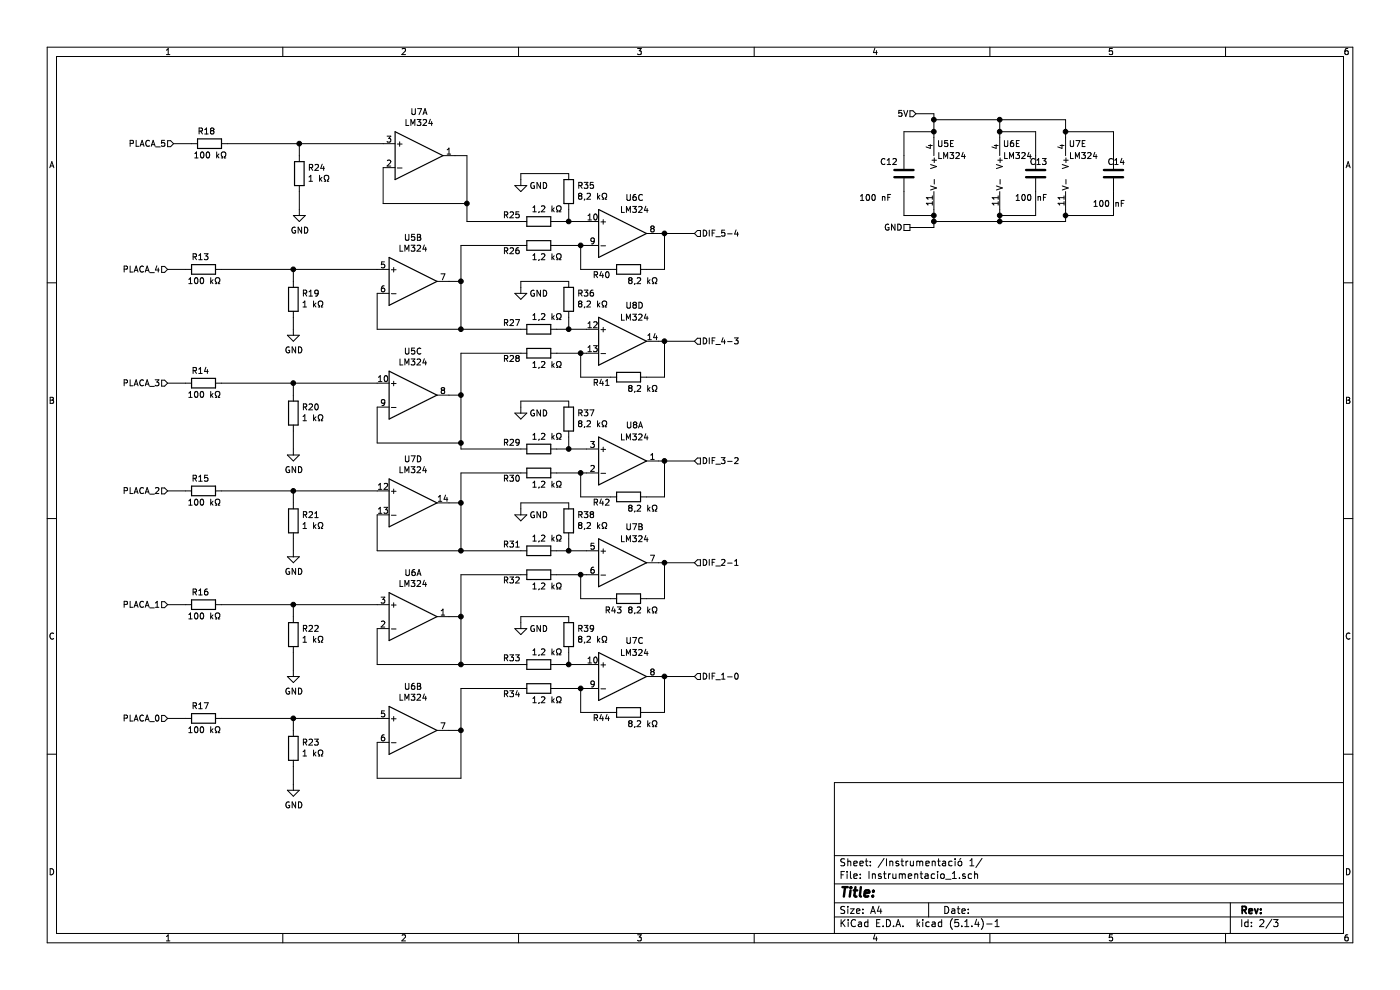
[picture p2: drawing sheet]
EESchema Schematic File Version 4
LIBS:1-cache
EELAYER 30 0
EELAYER END
$Descr A4 11693 8268
encoding utf-8
Sheet 3 3
Title ""
Date ""
Rev ""
Comp ""
Comment1 ""
Comment2 ""
Comment3 ""
Comment4 ""
$EndDescr
$Comp
L Amplifier_Operational:LM324 U?
U 1 1
P 3500 1300
AR Path="/5DD2B4CD" Ref="U?"  Part="1" 
AR Path="/5DCC013E/5DD2B4CD" Ref="U?"  Part="2" 
AR Path="/5DCCFECA/5DD2B4CD" Ref="U7"  Part="1" 
AR Path="/5DD2F6AD/5DD2B4CD" Ref="U10"  Part="1" 
F 0 "U10" H 3500 1667 50  0000 C CNN
F 1 "LM324" H 3500 1576 50  0000 C CNN
F 2 "Package_SO:SOIC-14_3.9x8.7mm_P1.27mm" H 3450 1400 50  0001 C CNN
F 3 "http://www.ti.com/lit/ds/symlink/lm2902-n.pdf" H 3550 1500 50  0001 C CNN
	1    3500 1300
	1    0    0    -1  
$EndComp
$Comp
L Device:R R?
U 1 1
P 2500 1450
AR Path="/5DD2B4CE" Ref="R?"  Part="1" 
AR Path="/5DCC013E/5DD2B4CE" Ref="R?"  Part="1" 
AR Path="/5DCCFECA/5DD2B4CE" Ref="R24"  Part="1" 
AR Path="/5DD2F6AD/5DD2B4CE" Ref="R56"  Part="1" 
F 0 "R56" H 2430 1404 50  0000 R CNN
F 1 "1 kΩ" H 2430 1495 50  0000 R CNN
F 2 "Resistor_SMD:R_1206_3216Metric" V 2430 1450 50  0001 C CNN
F 3 "~" H 2500 1450 50  0001 C CNN
	1    2500 1450
	-1   0    0    1   
$EndComp
Wire Wire Line
	1900 1200 2500 1200
Wire Wire Line
	2500 1300 2500 1200
Connection ~ 2500 1200
Wire Wire Line
	2500 1200 3200 1200
$Comp
L power:GND #PWR?
U 1 1
P 2500 1750
AR Path="/5DD2B4D0" Ref="#PWR?"  Part="1" 
AR Path="/5DCC013E/5DD2B4D0" Ref="#PWR?"  Part="1" 
AR Path="/5DCCFECA/5DD2B4D0" Ref="#PWR040"  Part="1" 
AR Path="/5DD2F6AD/5DD2B4D0" Ref="#PWR051"  Part="1" 
F 0 "#PWR051" H 2500 1500 50  0001 C CNN
F 1 "GND" H 2505 1577 50  0000 C CNN
F 2 "" H 2500 1750 50  0001 C CNN
F 3 "" H 2500 1750 50  0001 C CNN
	1    2500 1750
	1    0    0    -1  
$EndComp
Wire Wire Line
	2500 1600 2500 1750
Wire Wire Line
	3200 1400 3200 1700
Wire Wire Line
	3200 1700 3900 1700
Wire Wire Line
	3900 1700 3900 1300
Wire Wire Line
	3900 1300 3800 1300
$Comp
L Amplifier_Operational:LM324 U?
U 3 1
P 3450 3300
AR Path="/5DD2B4D5" Ref="U?"  Part="1" 
AR Path="/5DCC013E/5DD2B4D5" Ref="U?"  Part="4" 
AR Path="/5DCCFECA/5DD2B4D5" Ref="U5"  Part="3" 
AR Path="/5DD2F6AD/5DD2B4D5" Ref="U8"  Part="3" 
F 0 "U8" H 3450 3667 50  0000 C CNN
F 1 "LM324" H 3450 3576 50  0000 C CNN
F 2 "Package_SO:SOIC-14_3.9x8.7mm_P1.27mm" H 3400 3400 50  0001 C CNN
F 3 "http://www.ti.com/lit/ds/symlink/lm2902-n.pdf" H 3500 3500 50  0001 C CNN
	3    3450 3300
	1    0    0    -1  
$EndComp
$Comp
L Device:R R?
U 1 1
P 2450 3450
AR Path="/5DD2B4D6" Ref="R?"  Part="1" 
AR Path="/5DCC013E/5DD2B4D6" Ref="R?"  Part="1" 
AR Path="/5DCCFECA/5DD2B4D6" Ref="R20"  Part="1" 
AR Path="/5DD2F6AD/5DD2B4D6" Ref="R52"  Part="1" 
F 0 "R52" H 2380 3404 50  0000 R CNN
F 1 "1 kΩ" H 2380 3495 50  0000 R CNN
F 2 "Resistor_SMD:R_1206_3216Metric" V 2380 3450 50  0001 C CNN
F 3 "~" H 2450 3450 50  0001 C CNN
	1    2450 3450
	-1   0    0    1   
$EndComp
$Comp
L Device:R R?
U 1 1
P 1700 3200
AR Path="/5DCE17E1" Ref="R?"  Part="1" 
AR Path="/5DCC013E/5DCE17E1" Ref="R?"  Part="1" 
AR Path="/5DCCFECA/5DCE17E1" Ref="R14"  Part="1" 
AR Path="/5DD2F6AD/5DCE17E1" Ref="R46"  Part="1" 
F 0 "R46" V 1800 3250 50  0000 R CNN
F 1 "100 kΩ" V 1600 3350 50  0000 R CNN
F 2 "Resistor_SMD:R_1206_3216Metric" V 1630 3200 50  0001 C CNN
F 3 "~" H 1700 3200 50  0001 C CNN
	1    1700 3200
	0    1    -1   0   
$EndComp
Wire Wire Line
	1850 3200 2450 3200
Wire Wire Line
	2450 3300 2450 3200
Connection ~ 2450 3200
Wire Wire Line
	2450 3200 3150 3200
$Comp
L power:GND #PWR?
U 1 1
P 2450 3750
AR Path="/5DCE17EB" Ref="#PWR?"  Part="1" 
AR Path="/5DCC013E/5DCE17EB" Ref="#PWR?"  Part="1" 
AR Path="/5DCCFECA/5DCE17EB" Ref="#PWR036"  Part="1" 
AR Path="/5DD2F6AD/5DCE17EB" Ref="#PWR047"  Part="1" 
F 0 "#PWR047" H 2450 3500 50  0001 C CNN
F 1 "GND" H 2455 3577 50  0000 C CNN
F 2 "" H 2450 3750 50  0001 C CNN
F 3 "" H 2450 3750 50  0001 C CNN
	1    2450 3750
	1    0    0    -1  
$EndComp
Wire Wire Line
	2450 3600 2450 3750
Wire Wire Line
	3150 3400 3150 3700
Wire Wire Line
	3150 3700 3850 3700
Wire Wire Line
	3850 3300 3750 3300
Connection ~ 3850 3300
Wire Wire Line
	2450 4600 2450 4500
Connection ~ 3850 5150
Wire Wire Line
	3850 5150 3750 5150
Wire Wire Line
	3850 5550 3850 5150
Wire Wire Line
	3150 5550 3850 5550
Wire Wire Line
	3150 5250 3150 5550
Wire Wire Line
	2450 5450 2450 5600
$Comp
L power:GND #PWR?
U 1 1
P 2450 5600
AR Path="/5DD2B4E0" Ref="#PWR?"  Part="1" 
AR Path="/5DCC013E/5DD2B4E0" Ref="#PWR?"  Part="1" 
AR Path="/5DCCFECA/5DD2B4E0" Ref="#PWR038"  Part="1" 
AR Path="/5DD2F6AD/5DD2B4E0" Ref="#PWR049"  Part="1" 
F 0 "#PWR049" H 2450 5350 50  0001 C CNN
F 1 "GND" H 2455 5427 50  0000 C CNN
F 2 "" H 2450 5600 50  0001 C CNN
F 3 "" H 2450 5600 50  0001 C CNN
	1    2450 5600
	1    0    0    -1  
$EndComp
Wire Wire Line
	2450 5050 3150 5050
Connection ~ 2450 5050
Wire Wire Line
	2450 5150 2450 5050
Wire Wire Line
	1850 5050 2450 5050
$Comp
L Device:R R?
U 1 1
P 1700 5050
AR Path="/5DD2B4DF" Ref="R?"  Part="1" 
AR Path="/5DCC013E/5DD2B4DF" Ref="R?"  Part="1" 
AR Path="/5DCCFECA/5DD2B4DF" Ref="R16"  Part="1" 
AR Path="/5DD2F6AD/5DD2B4DF" Ref="R48"  Part="1" 
F 0 "R48" V 1800 5100 50  0000 R CNN
F 1 "100 kΩ" V 1600 5200 50  0000 R CNN
F 2 "Resistor_SMD:R_1206_3216Metric" V 1630 5050 50  0001 C CNN
F 3 "~" H 1700 5050 50  0001 C CNN
	1    1700 5050
	0    1    -1   0   
$EndComp
$Comp
L Device:R R?
U 1 1
P 2450 5300
AR Path="/5DD02632" Ref="R?"  Part="1" 
AR Path="/5DCC013E/5DD02632" Ref="R?"  Part="1" 
AR Path="/5DCCFECA/5DD02632" Ref="R22"  Part="1" 
AR Path="/5DD2F6AD/5DD02632" Ref="R54"  Part="1" 
F 0 "R54" H 2380 5254 50  0000 R CNN
F 1 "1 kΩ" H 2380 5345 50  0000 R CNN
F 2 "Resistor_SMD:R_1206_3216Metric" V 2380 5300 50  0001 C CNN
F 3 "~" H 2450 5300 50  0001 C CNN
	1    2450 5300
	-1   0    0    1   
$EndComp
$Comp
L Amplifier_Operational:LM324 U?
U 1 1
P 3450 5150
AR Path="/5DD0262C" Ref="U?"  Part="1" 
AR Path="/5DCC013E/5DD0262C" Ref="U?"  Part="2" 
AR Path="/5DCCFECA/5DD0262C" Ref="U6"  Part="1" 
AR Path="/5DD2F6AD/5DD0262C" Ref="U9"  Part="1" 
F 0 "U9" H 3450 5517 50  0000 C CNN
F 1 "LM324" H 3450 5426 50  0000 C CNN
F 2 "Package_SO:SOIC-14_3.9x8.7mm_P1.27mm" H 3400 5250 50  0001 C CNN
F 3 "http://www.ti.com/lit/ds/symlink/lm2902-n.pdf" H 3500 5350 50  0001 C CNN
	1    3450 5150
	1    0    0    -1  
$EndComp
Wire Wire Line
	3850 4200 3750 4200
Wire Wire Line
	3850 4600 3850 4200
Wire Wire Line
	3150 4600 3850 4600
Wire Wire Line
	3150 4300 3150 4600
$Comp
L power:GND #PWR?
U 1 1
P 2450 4600
AR Path="/5DD2B4DC" Ref="#PWR?"  Part="1" 
AR Path="/5DCC013E/5DD2B4DC" Ref="#PWR?"  Part="1" 
AR Path="/5DCCFECA/5DD2B4DC" Ref="#PWR037"  Part="1" 
AR Path="/5DD2F6AD/5DD2B4DC" Ref="#PWR048"  Part="1" 
F 0 "#PWR048" H 2450 4350 50  0001 C CNN
F 1 "GND" H 2455 4427 50  0000 C CNN
F 2 "" H 2450 4600 50  0001 C CNN
F 3 "" H 2450 4600 50  0001 C CNN
	1    2450 4600
	1    0    0    -1  
$EndComp
Wire Wire Line
	2450 4100 3150 4100
Connection ~ 2450 4100
Wire Wire Line
	2450 4200 2450 4100
Wire Wire Line
	1850 4100 2450 4100
$Comp
L Device:R R?
U 1 1
P 1700 4100
AR Path="/5DD2B4DB" Ref="R?"  Part="1" 
AR Path="/5DCC013E/5DD2B4DB" Ref="R?"  Part="1" 
AR Path="/5DCCFECA/5DD2B4DB" Ref="R15"  Part="1" 
AR Path="/5DD2F6AD/5DD2B4DB" Ref="R47"  Part="1" 
F 0 "R47" V 1800 4150 50  0000 R CNN
F 1 "100 kΩ" V 1600 4250 50  0000 R CNN
F 2 "Resistor_SMD:R_1206_3216Metric" V 1630 4100 50  0001 C CNN
F 3 "~" H 1700 4100 50  0001 C CNN
	1    1700 4100
	0    1    -1   0   
$EndComp
$Comp
L Device:R R?
U 1 1
P 2450 4350
AR Path="/5DD02612" Ref="R?"  Part="1" 
AR Path="/5DCC013E/5DD02612" Ref="R?"  Part="1" 
AR Path="/5DCCFECA/5DD02612" Ref="R21"  Part="1" 
AR Path="/5DD2F6AD/5DD02612" Ref="R53"  Part="1" 
F 0 "R53" H 2380 4304 50  0000 R CNN
F 1 "1 kΩ" H 2380 4395 50  0000 R CNN
F 2 "Resistor_SMD:R_1206_3216Metric" V 2380 4350 50  0001 C CNN
F 3 "~" H 2450 4350 50  0001 C CNN
	1    2450 4350
	-1   0    0    1   
$EndComp
$Comp
L Amplifier_Operational:LM324 U?
U 4 1
P 3450 4200
AR Path="/5DD0260C" Ref="U?"  Part="1" 
AR Path="/5DCC013E/5DD0260C" Ref="U?"  Part="1" 
AR Path="/5DCCFECA/5DD0260C" Ref="U7"  Part="4" 
AR Path="/5DD2F6AD/5DD0260C" Ref="U9"  Part="4" 
F 0 "U9" H 3450 4567 50  0000 C CNN
F 1 "LM324" H 3450 4476 50  0000 C CNN
F 2 "Package_SO:SOIC-14_3.9x8.7mm_P1.27mm" H 3400 4300 50  0001 C CNN
F 3 "http://www.ti.com/lit/ds/symlink/lm2902-n.pdf" H 3500 4400 50  0001 C CNN
	4    3450 4200
	1    0    0    -1  
$EndComp
Wire Wire Line
	2450 2750 2450 2650
Wire Wire Line
	3850 2350 3750 2350
Wire Wire Line
	3850 2750 3850 2350
Connection ~ 3850 2750
Wire Wire Line
	3150 2750 3850 2750
Wire Wire Line
	3150 2450 3150 2750
$Comp
L power:GND #PWR?
U 1 1
P 2450 2750
AR Path="/5DD2B4D4" Ref="#PWR?"  Part="1" 
AR Path="/5DCC013E/5DD2B4D4" Ref="#PWR?"  Part="1" 
AR Path="/5DCCFECA/5DD2B4D4" Ref="#PWR035"  Part="1" 
AR Path="/5DD2F6AD/5DD2B4D4" Ref="#PWR046"  Part="1" 
F 0 "#PWR046" H 2450 2500 50  0001 C CNN
F 1 "GND" H 2455 2577 50  0000 C CNN
F 2 "" H 2450 2750 50  0001 C CNN
F 3 "" H 2450 2750 50  0001 C CNN
	1    2450 2750
	1    0    0    -1  
$EndComp
Wire Wire Line
	2450 2250 3150 2250
Wire Wire Line
	2450 2350 2450 2250
Connection ~ 2450 2250
Wire Wire Line
	1850 2250 2450 2250
$Comp
L Device:R R?
U 1 1
P 1700 2250
AR Path="/5DD2B4D3" Ref="R?"  Part="1" 
AR Path="/5DCC013E/5DD2B4D3" Ref="R?"  Part="1" 
AR Path="/5DCCFECA/5DD2B4D3" Ref="R13"  Part="1" 
AR Path="/5DD2F6AD/5DD2B4D3" Ref="R45"  Part="1" 
F 0 "R45" V 1800 2300 50  0000 R CNN
F 1 "100 kΩ" V 1600 2400 50  0000 R CNN
F 2 "Resistor_SMD:R_1206_3216Metric" V 1630 2250 50  0001 C CNN
F 3 "~" H 1700 2250 50  0001 C CNN
	1    1700 2250
	0    1    -1   0   
$EndComp
$Comp
L Device:R R?
U 1 1
P 2450 2500
AR Path="/5DD2B4D2" Ref="R?"  Part="1" 
AR Path="/5DCC013E/5DD2B4D2" Ref="R?"  Part="1" 
AR Path="/5DCCFECA/5DD2B4D2" Ref="R19"  Part="1" 
AR Path="/5DD2F6AD/5DD2B4D2" Ref="R51"  Part="1" 
F 0 "R51" H 2380 2454 50  0000 R CNN
F 1 "1 kΩ" H 2380 2545 50  0000 R CNN
F 2 "Resistor_SMD:R_1206_3216Metric" V 2380 2500 50  0001 C CNN
F 3 "~" H 2450 2500 50  0001 C CNN
	1    2450 2500
	-1   0    0    1   
$EndComp
$Comp
L Amplifier_Operational:LM324 U?
U 2 1
P 3450 2350
AR Path="/5DD2B4D1" Ref="U?"  Part="1" 
AR Path="/5DCC013E/5DD2B4D1" Ref="U?"  Part="3" 
AR Path="/5DCCFECA/5DD2B4D1" Ref="U5"  Part="2" 
AR Path="/5DD2F6AD/5DD2B4D1" Ref="U8"  Part="2" 
F 0 "U8" H 3450 2717 50  0000 C CNN
F 1 "LM324" H 3450 2626 50  0000 C CNN
F 2 "Package_SO:SOIC-14_3.9x8.7mm_P1.27mm" H 3400 2450 50  0001 C CNN
F 3 "http://www.ti.com/lit/ds/symlink/lm2902-n.pdf" H 3500 2550 50  0001 C CNN
	2    3450 2350
	1    0    0    -1  
$EndComp
Connection ~ 3850 6100
Wire Wire Line
	3850 6100 3750 6100
Wire Wire Line
	3850 6500 3850 6100
Wire Wire Line
	3150 6500 3850 6500
Wire Wire Line
	3150 6200 3150 6500
Wire Wire Line
	2450 6400 2450 6550
$Comp
L power:GND #PWR?
U 1 1
P 2450 6550
AR Path="/5DD2B4E7" Ref="#PWR?"  Part="1" 
AR Path="/5DCC013E/5DD2B4E7" Ref="#PWR?"  Part="1" 
AR Path="/5DCCFECA/5DD2B4E7" Ref="#PWR039"  Part="1" 
AR Path="/5DD2F6AD/5DD2B4E7" Ref="#PWR050"  Part="1" 
F 0 "#PWR050" H 2450 6300 50  0001 C CNN
F 1 "GND" H 2455 6377 50  0000 C CNN
F 2 "" H 2450 6550 50  0001 C CNN
F 3 "" H 2450 6550 50  0001 C CNN
	1    2450 6550
	1    0    0    -1  
$EndComp
Wire Wire Line
	2450 6000 3150 6000
Connection ~ 2450 6000
Wire Wire Line
	2450 6100 2450 6000
Wire Wire Line
	1850 6000 2450 6000
$Comp
L Device:R R?
U 1 1
P 1700 6000
AR Path="/5DD2B4E8" Ref="R?"  Part="1" 
AR Path="/5DCC013E/5DD2B4E8" Ref="R?"  Part="1" 
AR Path="/5DCCFECA/5DD2B4E8" Ref="R17"  Part="1" 
AR Path="/5DD2F6AD/5DD2B4E8" Ref="R49"  Part="1" 
F 0 "R49" V 1800 6050 50  0000 R CNN
F 1 "100 kΩ" V 1600 6150 50  0000 R CNN
F 2 "Resistor_SMD:R_1206_3216Metric" V 1630 6000 50  0001 C CNN
F 3 "~" H 1700 6000 50  0001 C CNN
	1    1700 6000
	0    1    -1   0   
$EndComp
$Comp
L Device:R R?
U 1 1
P 2450 6250
AR Path="/5DD2B4E9" Ref="R?"  Part="1" 
AR Path="/5DCC013E/5DD2B4E9" Ref="R?"  Part="1" 
AR Path="/5DCCFECA/5DD2B4E9" Ref="R23"  Part="1" 
AR Path="/5DD2F6AD/5DD2B4E9" Ref="R55"  Part="1" 
F 0 "R55" H 2380 6204 50  0000 R CNN
F 1 "1 kΩ" H 2380 6295 50  0000 R CNN
F 2 "Resistor_SMD:R_1206_3216Metric" V 2380 6250 50  0001 C CNN
F 3 "~" H 2450 6250 50  0001 C CNN
	1    2450 6250
	-1   0    0    1   
$EndComp
$Comp
L Amplifier_Operational:LM324 U?
U 2 1
P 3450 6100
AR Path="/5DD2B4EA" Ref="U?"  Part="1" 
AR Path="/5DCC013E/5DD2B4EA" Ref="U?"  Part="3" 
AR Path="/5DCCFECA/5DD2B4EA" Ref="U6"  Part="2" 
AR Path="/5DD2F6AD/5DD2B4EA" Ref="U9"  Part="2" 
F 0 "U9" H 3450 6467 50  0000 C CNN
F 1 "LM324" H 3450 6376 50  0000 C CNN
F 2 "Package_SO:SOIC-14_3.9x8.7mm_P1.27mm" H 3400 6200 50  0001 C CNN
F 3 "http://www.ti.com/lit/ds/symlink/lm2902-n.pdf" H 3500 6300 50  0001 C CNN
	2    3450 6100
	1    0    0    -1  
$EndComp
$Comp
L power:GND #PWR?
U 1 1
P 4350 1500
AR Path="/5DD2B4E2" Ref="#PWR?"  Part="1" 
AR Path="/5DCC013E/5DD2B4E2" Ref="#PWR?"  Part="1" 
AR Path="/5DCCFECA/5DD2B4E2" Ref="#PWR041"  Part="1" 
AR Path="/5DD2F6AD/5DD2B4E2" Ref="#PWR052"  Part="1" 
F 0 "#PWR052" H 4350 1250 50  0001 C CNN
F 1 "GND" H 4500 1450 50  0000 C CNN
F 2 "" H 4350 1500 50  0001 C CNN
F 3 "" H 4350 1500 50  0001 C CNN
	1    4350 1500
	1    0    0    -1  
$EndComp
$Comp
L Device:R R?
U 1 1
P 4500 1850
AR Path="/5DD02659" Ref="R?"  Part="1" 
AR Path="/5DCC013E/5DD02659" Ref="R?"  Part="1" 
AR Path="/5DCCFECA/5DD02659" Ref="R25"  Part="1" 
AR Path="/5DD2F6AD/5DD02659" Ref="R57"  Part="1" 
F 0 "R57" V 4550 1700 50  0000 R CNN
F 1 "1,2 kΩ" V 4600 2050 50  0000 R CNN
F 2 "Resistor_SMD:R_1206_3216Metric" V 4430 1850 50  0001 C CNN
F 3 "~" H 4500 1850 50  0001 C CNN
	1    4500 1850
	0    1    -1   0   
$EndComp
$Comp
L Device:R R?
U 1 1
P 4500 2050
AR Path="/5DD2B4E4" Ref="R?"  Part="1" 
AR Path="/5DCC013E/5DD2B4E4" Ref="R?"  Part="1" 
AR Path="/5DCCFECA/5DD2B4E4" Ref="R26"  Part="1" 
AR Path="/5DD2F6AD/5DD2B4E4" Ref="R58"  Part="1" 
F 0 "R58" V 4450 1900 50  0000 R CNN
F 1 "1,2 kΩ" V 4400 2250 50  0000 R CNN
F 2 "Resistor_SMD:R_1206_3216Metric" V 4430 2050 50  0001 C CNN
F 3 "~" H 4500 2050 50  0001 C CNN
	1    4500 2050
	0    1    -1   0   
$EndComp
$Comp
L Device:R R?
U 1 1
P 5250 2250
AR Path="/5DD0266B" Ref="R?"  Part="1" 
AR Path="/5DCC013E/5DD0266B" Ref="R?"  Part="1" 
AR Path="/5DCCFECA/5DD0266B" Ref="R40"  Part="1" 
AR Path="/5DD2F6AD/5DD0266B" Ref="R72"  Part="1" 
F 0 "R72" V 5200 2100 50  0000 R CNN
F 1 "8,2 kΩ" V 5150 2500 50  0000 R CNN
F 2 "Resistor_SMD:R_1206_3216Metric" V 5180 2250 50  0001 C CNN
F 3 "~" H 5250 2250 50  0001 C CNN
	1    5250 2250
	0    1    -1   0   
$EndComp
Wire Wire Line
	4650 1850 4750 1850
Wire Wire Line
	4750 1750 4750 1850
Connection ~ 4750 1850
Wire Wire Line
	4750 1850 4900 1850
Wire Wire Line
	4750 1450 4350 1450
Wire Wire Line
	4350 1450 4350 1500
Wire Wire Line
	4650 2050 4850 2050
Wire Wire Line
	5500 1950 5550 1950
Wire Wire Line
	5100 2250 4850 2250
Wire Wire Line
	4850 2250 4850 2050
Connection ~ 4850 2050
Wire Wire Line
	4850 2050 4900 2050
Wire Wire Line
	5400 2250 5550 2250
Wire Wire Line
	5550 2250 5550 1950
Connection ~ 5550 1950
Wire Wire Line
	5550 1950 5800 1950
$Comp
L Amplifier_Operational:LM324 U?
U 4 1
P 5200 2850
AR Path="/5DDF586B" Ref="U?"  Part="1" 
AR Path="/5DCC013E/5DDF586B" Ref="U?"  Part="3" 
AR Path="/5DCCFECA/5DDF586B" Ref="U8"  Part="4" 
AR Path="/5DD2F6AD/5DDF586B" Ref="U10"  Part="4" 
F 0 "U10" H 5300 3150 50  0000 C CNN
F 1 "LM324" H 5300 3050 50  0000 C CNN
F 2 "Package_SO:SOIC-14_3.9x8.7mm_P1.27mm" H 5150 2950 50  0001 C CNN
F 3 "http://www.ti.com/lit/ds/symlink/lm2902-n.pdf" H 5250 3050 50  0001 C CNN
	4    5200 2850
	1    0    0    -1  
$EndComp
$Comp
L power:GND #PWR?
U 1 1
P 4350 2400
AR Path="/5DD2B4EC" Ref="#PWR?"  Part="1" 
AR Path="/5DCC013E/5DD2B4EC" Ref="#PWR?"  Part="1" 
AR Path="/5DCCFECA/5DD2B4EC" Ref="#PWR042"  Part="1" 
AR Path="/5DD2F6AD/5DD2B4EC" Ref="#PWR053"  Part="1" 
F 0 "#PWR053" H 4350 2150 50  0001 C CNN
F 1 "GND" H 4500 2350 50  0000 C CNN
F 2 "" H 4350 2400 50  0001 C CNN
F 3 "" H 4350 2400 50  0001 C CNN
	1    4350 2400
	1    0    0    -1  
$EndComp
$Comp
L Device:R R?
U 1 1
P 4500 2750
AR Path="/5DD2B4ED" Ref="R?"  Part="1" 
AR Path="/5DCC013E/5DD2B4ED" Ref="R?"  Part="1" 
AR Path="/5DCCFECA/5DD2B4ED" Ref="R27"  Part="1" 
AR Path="/5DD2F6AD/5DD2B4ED" Ref="R59"  Part="1" 
F 0 "R59" V 4550 2600 50  0000 R CNN
F 1 "1,2 kΩ" V 4600 2950 50  0000 R CNN
F 2 "Resistor_SMD:R_1206_3216Metric" V 4430 2750 50  0001 C CNN
F 3 "~" H 4500 2750 50  0001 C CNN
	1    4500 2750
	0    1    -1   0   
$EndComp
$Comp
L Device:R R?
U 1 1
P 4500 2950
AR Path="/5DD2B4EE" Ref="R?"  Part="1" 
AR Path="/5DCC013E/5DD2B4EE" Ref="R?"  Part="1" 
AR Path="/5DCCFECA/5DD2B4EE" Ref="R28"  Part="1" 
AR Path="/5DD2F6AD/5DD2B4EE" Ref="R60"  Part="1" 
F 0 "R60" V 4450 2800 50  0000 R CNN
F 1 "1,2 kΩ" V 4400 3150 50  0000 R CNN
F 2 "Resistor_SMD:R_1206_3216Metric" V 4430 2950 50  0001 C CNN
F 3 "~" H 4500 2950 50  0001 C CNN
	1    4500 2950
	0    1    -1   0   
$EndComp
$Comp
L Device:R R?
U 1 1
P 4750 2500
AR Path="/5DD2B4EF" Ref="R?"  Part="1" 
AR Path="/5DCC013E/5DD2B4EF" Ref="R?"  Part="1" 
AR Path="/5DCCFECA/5DD2B4EF" Ref="R36"  Part="1" 
AR Path="/5DD2F6AD/5DD2B4EF" Ref="R68"  Part="1" 
F 0 "R68" H 4680 2454 50  0000 R CNN
F 1 "8,2 kΩ" H 4680 2545 50  0000 R CNN
F 2 "Resistor_SMD:R_1206_3216Metric" V 4680 2500 50  0001 C CNN
F 3 "~" H 4750 2500 50  0001 C CNN
	1    4750 2500
	-1   0    0    1   
$EndComp
$Comp
L Device:R R?
U 1 1
P 5250 3150
AR Path="/5DD2B4F0" Ref="R?"  Part="1" 
AR Path="/5DCC013E/5DD2B4F0" Ref="R?"  Part="1" 
AR Path="/5DCCFECA/5DD2B4F0" Ref="R41"  Part="1" 
AR Path="/5DD2F6AD/5DD2B4F0" Ref="R73"  Part="1" 
F 0 "R73" V 5200 3000 50  0000 R CNN
F 1 "8,2 kΩ" V 5150 3400 50  0000 R CNN
F 2 "Resistor_SMD:R_1206_3216Metric" V 5180 3150 50  0001 C CNN
F 3 "~" H 5250 3150 50  0001 C CNN
	1    5250 3150
	0    1    -1   0   
$EndComp
Wire Wire Line
	4650 2750 4750 2750
Wire Wire Line
	4750 2650 4750 2750
Connection ~ 4750 2750
Wire Wire Line
	4750 2750 4900 2750
Wire Wire Line
	4750 2350 4350 2350
Wire Wire Line
	4350 2350 4350 2400
Wire Wire Line
	4650 2950 4850 2950
Wire Wire Line
	5500 2850 5550 2850
Wire Wire Line
	5100 3150 4850 3150
Wire Wire Line
	4850 3150 4850 2950
Connection ~ 4850 2950
Wire Wire Line
	4850 2950 4900 2950
Wire Wire Line
	5400 3150 5550 3150
Wire Wire Line
	5550 3150 5550 2850
Connection ~ 5550 2850
Wire Wire Line
	5550 2850 5800 2850
$Comp
L Amplifier_Operational:LM324 U?
U 4 1
P 5200 3850
AR Path="/5DDFFAC7" Ref="U?"  Part="1" 
AR Path="/5DCC013E/5DDFFAC7" Ref="U?"  Part="4" 
AR Path="/5DCCFECA/5DDFFAC7" Ref="U8"  Part="1" 
AR Path="/5DD2F6AD/5DDFFAC7" Ref="U6"  Part="4" 
F 0 "U6" H 5300 4150 50  0000 C CNN
F 1 "LM324" H 5300 4050 50  0000 C CNN
F 2 "Package_SO:SOIC-14_3.9x8.7mm_P1.27mm" H 5150 3950 50  0001 C CNN
F 3 "http://www.ti.com/lit/ds/symlink/lm2902-n.pdf" H 5250 4050 50  0001 C CNN
	4    5200 3850
	1    0    0    -1  
$EndComp
$Comp
L power:GND #PWR?
U 1 1
P 4350 3400
AR Path="/5DDFFACD" Ref="#PWR?"  Part="1" 
AR Path="/5DCC013E/5DDFFACD" Ref="#PWR?"  Part="1" 
AR Path="/5DCCFECA/5DDFFACD" Ref="#PWR043"  Part="1" 
AR Path="/5DD2F6AD/5DDFFACD" Ref="#PWR054"  Part="1" 
F 0 "#PWR054" H 4350 3150 50  0001 C CNN
F 1 "GND" H 4500 3350 50  0000 C CNN
F 2 "" H 4350 3400 50  0001 C CNN
F 3 "" H 4350 3400 50  0001 C CNN
	1    4350 3400
	1    0    0    -1  
$EndComp
$Comp
L Device:R R?
U 1 1
P 4500 3750
AR Path="/5DD2B4F3" Ref="R?"  Part="1" 
AR Path="/5DCC013E/5DD2B4F3" Ref="R?"  Part="1" 
AR Path="/5DCCFECA/5DD2B4F3" Ref="R29"  Part="1" 
AR Path="/5DD2F6AD/5DD2B4F3" Ref="R61"  Part="1" 
F 0 "R61" V 4550 3600 50  0000 R CNN
F 1 "1,2 kΩ" V 4600 3950 50  0000 R CNN
F 2 "Resistor_SMD:R_1206_3216Metric" V 4430 3750 50  0001 C CNN
F 3 "~" H 4500 3750 50  0001 C CNN
	1    4500 3750
	0    1    -1   0   
$EndComp
$Comp
L Device:R R?
U 1 1
P 4500 3950
AR Path="/5DD2B4F4" Ref="R?"  Part="1" 
AR Path="/5DCC013E/5DD2B4F4" Ref="R?"  Part="1" 
AR Path="/5DCCFECA/5DD2B4F4" Ref="R30"  Part="1" 
AR Path="/5DD2F6AD/5DD2B4F4" Ref="R62"  Part="1" 
F 0 "R62" V 4450 3800 50  0000 R CNN
F 1 "1,2 kΩ" V 4400 4150 50  0000 R CNN
F 2 "Resistor_SMD:R_1206_3216Metric" V 4430 3950 50  0001 C CNN
F 3 "~" H 4500 3950 50  0001 C CNN
	1    4500 3950
	0    1    -1   0   
$EndComp
$Comp
L Device:R R?
U 1 1
P 4750 3500
AR Path="/5DD2B4F5" Ref="R?"  Part="1" 
AR Path="/5DCC013E/5DD2B4F5" Ref="R?"  Part="1" 
AR Path="/5DCCFECA/5DD2B4F5" Ref="R37"  Part="1" 
AR Path="/5DD2F6AD/5DD2B4F5" Ref="R69"  Part="1" 
F 0 "R69" H 4680 3454 50  0000 R CNN
F 1 "8,2 kΩ" H 4680 3545 50  0000 R CNN
F 2 "Resistor_SMD:R_1206_3216Metric" V 4680 3500 50  0001 C CNN
F 3 "~" H 4750 3500 50  0001 C CNN
	1    4750 3500
	-1   0    0    1   
$EndComp
$Comp
L Device:R R?
U 1 1
P 5250 4150
AR Path="/5DD2B4F6" Ref="R?"  Part="1" 
AR Path="/5DCC013E/5DD2B4F6" Ref="R?"  Part="1" 
AR Path="/5DCCFECA/5DD2B4F6" Ref="R42"  Part="1" 
AR Path="/5DD2F6AD/5DD2B4F6" Ref="R74"  Part="1" 
F 0 "R74" V 5200 4000 50  0000 R CNN
F 1 "8,2 kΩ" V 5150 4400 50  0000 R CNN
F 2 "Resistor_SMD:R_1206_3216Metric" V 5180 4150 50  0001 C CNN
F 3 "~" H 5250 4150 50  0001 C CNN
	1    5250 4150
	0    1    -1   0   
$EndComp
Wire Wire Line
	4650 3750 4750 3750
Wire Wire Line
	4750 3650 4750 3750
Connection ~ 4750 3750
Wire Wire Line
	4750 3750 4900 3750
Wire Wire Line
	4750 3350 4350 3350
Wire Wire Line
	4350 3350 4350 3400
Wire Wire Line
	4650 3950 4850 3950
Wire Wire Line
	5500 3850 5550 3850
Wire Wire Line
	5100 4150 4850 4150
Wire Wire Line
	4850 4150 4850 3950
Connection ~ 4850 3950
Wire Wire Line
	4850 3950 4900 3950
Wire Wire Line
	5400 4150 5550 4150
Wire Wire Line
	5550 4150 5550 3850
Connection ~ 5550 3850
Wire Wire Line
	5550 3850 5800 3850
$Comp
L Amplifier_Operational:LM324 U?
U 2 1
P 5200 4700
AR Path="/5DD2B4F7" Ref="U?"  Part="1" 
AR Path="/5DCC013E/5DD2B4F7" Ref="U?"  Part="1" 
AR Path="/5DCCFECA/5DD2B4F7" Ref="U7"  Part="2" 
AR Path="/5DD2F6AD/5DD2B4F7" Ref="U10"  Part="2" 
F 0 "U10" H 5300 5000 50  0000 C CNN
F 1 "LM324" H 5300 4900 50  0000 C CNN
F 2 "Package_SO:SOIC-14_3.9x8.7mm_P1.27mm" H 5150 4800 50  0001 C CNN
F 3 "http://www.ti.com/lit/ds/symlink/lm2902-n.pdf" H 5250 4900 50  0001 C CNN
	2    5200 4700
	1    0    0    -1  
$EndComp
$Comp
L power:GND #PWR?
U 1 1
P 4350 4250
AR Path="/5DE095BC" Ref="#PWR?"  Part="1" 
AR Path="/5DCC013E/5DE095BC" Ref="#PWR?"  Part="1" 
AR Path="/5DCCFECA/5DE095BC" Ref="#PWR044"  Part="1" 
AR Path="/5DD2F6AD/5DE095BC" Ref="#PWR055"  Part="1" 
F 0 "#PWR055" H 4350 4000 50  0001 C CNN
F 1 "GND" H 4500 4200 50  0000 C CNN
F 2 "" H 4350 4250 50  0001 C CNN
F 3 "" H 4350 4250 50  0001 C CNN
	1    4350 4250
	1    0    0    -1  
$EndComp
$Comp
L Device:R R?
U 1 1
P 4500 4600
AR Path="/5DE095C2" Ref="R?"  Part="1" 
AR Path="/5DCC013E/5DE095C2" Ref="R?"  Part="1" 
AR Path="/5DCCFECA/5DE095C2" Ref="R31"  Part="1" 
AR Path="/5DD2F6AD/5DE095C2" Ref="R63"  Part="1" 
F 0 "R63" V 4550 4450 50  0000 R CNN
F 1 "1,2 kΩ" V 4600 4800 50  0000 R CNN
F 2 "Resistor_SMD:R_1206_3216Metric" V 4430 4600 50  0001 C CNN
F 3 "~" H 4500 4600 50  0001 C CNN
	1    4500 4600
	0    1    -1   0   
$EndComp
$Comp
L Device:R R?
U 1 1
P 4500 4800
AR Path="/5DE095C8" Ref="R?"  Part="1" 
AR Path="/5DCC013E/5DE095C8" Ref="R?"  Part="1" 
AR Path="/5DCCFECA/5DE095C8" Ref="R32"  Part="1" 
AR Path="/5DD2F6AD/5DE095C8" Ref="R64"  Part="1" 
F 0 "R64" V 4450 4650 50  0000 R CNN
F 1 "1,2 kΩ" V 4400 5000 50  0000 R CNN
F 2 "Resistor_SMD:R_1206_3216Metric" V 4430 4800 50  0001 C CNN
F 3 "~" H 4500 4800 50  0001 C CNN
	1    4500 4800
	0    1    -1   0   
$EndComp
$Comp
L Device:R R?
U 1 1
P 4750 4350
AR Path="/5DE095CE" Ref="R?"  Part="1" 
AR Path="/5DCC013E/5DE095CE" Ref="R?"  Part="1" 
AR Path="/5DCCFECA/5DE095CE" Ref="R38"  Part="1" 
AR Path="/5DD2F6AD/5DE095CE" Ref="R70"  Part="1" 
F 0 "R70" H 4680 4304 50  0000 R CNN
F 1 "8,2 kΩ" H 4680 4395 50  0000 R CNN
F 2 "Resistor_SMD:R_1206_3216Metric" V 4680 4350 50  0001 C CNN
F 3 "~" H 4750 4350 50  0001 C CNN
	1    4750 4350
	-1   0    0    1   
$EndComp
$Comp
L Device:R R?
U 1 1
P 5250 5000
AR Path="/5DD2B4FC" Ref="R?"  Part="1" 
AR Path="/5DCC013E/5DD2B4FC" Ref="R?"  Part="1" 
AR Path="/5DCCFECA/5DD2B4FC" Ref="R43"  Part="1" 
AR Path="/5DD2F6AD/5DD2B4FC" Ref="R75"  Part="1" 
F 0 "R75" V 5150 4950 50  0000 R CNN
F 1 "8,2 kΩ" V 5150 5250 50  0000 R CNN
F 2 "Resistor_SMD:R_1206_3216Metric" V 5180 5000 50  0001 C CNN
F 3 "~" H 5250 5000 50  0001 C CNN
	1    5250 5000
	0    1    -1   0   
$EndComp
Wire Wire Line
	4650 4600 4750 4600
Wire Wire Line
	4750 4500 4750 4600
Connection ~ 4750 4600
Wire Wire Line
	4750 4600 4900 4600
Wire Wire Line
	4750 4200 4350 4200
Wire Wire Line
	4350 4200 4350 4250
Wire Wire Line
	4650 4800 4850 4800
Wire Wire Line
	5500 4700 5550 4700
Wire Wire Line
	5100 5000 4850 5000
Wire Wire Line
	4850 5000 4850 4800
Connection ~ 4850 4800
Wire Wire Line
	4850 4800 4900 4800
Wire Wire Line
	5400 5000 5550 5000
Wire Wire Line
	5550 5000 5550 4700
Connection ~ 5550 4700
Wire Wire Line
	5550 4700 5800 4700
$Comp
L Amplifier_Operational:LM324 U?
U 3 1
P 5200 5650
AR Path="/5DD2B4FD" Ref="U?"  Part="1" 
AR Path="/5DCC013E/5DD2B4FD" Ref="U?"  Part="2" 
AR Path="/5DCCFECA/5DD2B4FD" Ref="U7"  Part="3" 
AR Path="/5DD2F6AD/5DD2B4FD" Ref="U10"  Part="3" 
F 0 "U10" H 5300 5950 50  0000 C CNN
F 1 "LM324" H 5300 5850 50  0000 C CNN
F 2 "Package_SO:SOIC-14_3.9x8.7mm_P1.27mm" H 5150 5750 50  0001 C CNN
F 3 "http://www.ti.com/lit/ds/symlink/lm2902-n.pdf" H 5250 5850 50  0001 C CNN
	3    5200 5650
	1    0    0    -1  
$EndComp
$Comp
L power:GND #PWR?
U 1 1
P 4350 5200
AR Path="/5DD2B4FE" Ref="#PWR?"  Part="1" 
AR Path="/5DCC013E/5DD2B4FE" Ref="#PWR?"  Part="1" 
AR Path="/5DCCFECA/5DD2B4FE" Ref="#PWR045"  Part="1" 
AR Path="/5DD2F6AD/5DD2B4FE" Ref="#PWR056"  Part="1" 
F 0 "#PWR056" H 4350 4950 50  0001 C CNN
F 1 "GND" H 4500 5150 50  0000 C CNN
F 2 "" H 4350 5200 50  0001 C CNN
F 3 "" H 4350 5200 50  0001 C CNN
	1    4350 5200
	1    0    0    -1  
$EndComp
$Comp
L Device:R R?
U 1 1
P 4500 5550
AR Path="/5DD2B4FF" Ref="R?"  Part="1" 
AR Path="/5DCC013E/5DD2B4FF" Ref="R?"  Part="1" 
AR Path="/5DCCFECA/5DD2B4FF" Ref="R33"  Part="1" 
AR Path="/5DD2F6AD/5DD2B4FF" Ref="R65"  Part="1" 
F 0 "R65" V 4550 5400 50  0000 R CNN
F 1 "1,2 kΩ" V 4600 5750 50  0000 R CNN
F 2 "Resistor_SMD:R_1206_3216Metric" V 4430 5550 50  0001 C CNN
F 3 "~" H 4500 5550 50  0001 C CNN
	1    4500 5550
	0    1    -1   0   
$EndComp
$Comp
L Device:R R?
U 1 1
P 4500 5750
AR Path="/5DD2B500" Ref="R?"  Part="1" 
AR Path="/5DCC013E/5DD2B500" Ref="R?"  Part="1" 
AR Path="/5DCCFECA/5DD2B500" Ref="R34"  Part="1" 
AR Path="/5DD2F6AD/5DD2B500" Ref="R66"  Part="1" 
F 0 "R66" V 4450 5600 50  0000 R CNN
F 1 "1,2 kΩ" V 4400 5950 50  0000 R CNN
F 2 "Resistor_SMD:R_1206_3216Metric" V 4430 5750 50  0001 C CNN
F 3 "~" H 4500 5750 50  0001 C CNN
	1    4500 5750
	0    1    -1   0   
$EndComp
$Comp
L Device:R R?
U 1 1
P 4750 5300
AR Path="/5DD2B501" Ref="R?"  Part="1" 
AR Path="/5DCC013E/5DD2B501" Ref="R?"  Part="1" 
AR Path="/5DCCFECA/5DD2B501" Ref="R39"  Part="1" 
AR Path="/5DD2F6AD/5DD2B501" Ref="R71"  Part="1" 
F 0 "R71" H 4680 5254 50  0000 R CNN
F 1 "8,2 kΩ" H 4680 5345 50  0000 R CNN
F 2 "Resistor_SMD:R_1206_3216Metric" V 4680 5300 50  0001 C CNN
F 3 "~" H 4750 5300 50  0001 C CNN
	1    4750 5300
	-1   0    0    1   
$EndComp
$Comp
L Device:R R?
U 1 1
P 5250 5950
AR Path="/5DD2B502" Ref="R?"  Part="1" 
AR Path="/5DCC013E/5DD2B502" Ref="R?"  Part="1" 
AR Path="/5DCCFECA/5DD2B502" Ref="R44"  Part="1" 
AR Path="/5DD2F6AD/5DD2B502" Ref="R76"  Part="1" 
F 0 "R76" V 5200 5800 50  0000 R CNN
F 1 "8,2 kΩ" V 5150 6200 50  0000 R CNN
F 2 "Resistor_SMD:R_1206_3216Metric" V 5180 5950 50  0001 C CNN
F 3 "~" H 5250 5950 50  0001 C CNN
	1    5250 5950
	0    1    -1   0   
$EndComp
Wire Wire Line
	4650 5550 4750 5550
Wire Wire Line
	4750 5450 4750 5550
Connection ~ 4750 5550
Wire Wire Line
	4750 5550 4900 5550
Wire Wire Line
	4750 5150 4350 5150
Wire Wire Line
	4350 5150 4350 5200
Wire Wire Line
	4650 5750 4850 5750
Wire Wire Line
	5500 5650 5550 5650
Wire Wire Line
	5100 5950 4850 5950
Wire Wire Line
	4850 5950 4850 5750
Connection ~ 4850 5750
Wire Wire Line
	4850 5750 4900 5750
Wire Wire Line
	5400 5950 5550 5950
Wire Wire Line
	5550 5950 5550 5650
Connection ~ 5550 5650
Wire Wire Line
	5550 5650 5800 5650
Wire Wire Line
	4350 2750 3850 2750
Wire Wire Line
	4350 2950 3850 2950
Wire Wire Line
	3850 2950 3850 3300
Wire Wire Line
	4350 3750 3850 3750
Wire Wire Line
	3850 3300 3850 3700
Connection ~ 3850 3700
Wire Wire Line
	3850 3700 3850 3750
Wire Wire Line
	3850 3950 3850 4200
Connection ~ 3850 4200
Wire Wire Line
	4350 4600 3850 4600
Connection ~ 3850 4600
Wire Wire Line
	4350 4800 3850 4800
Wire Wire Line
	3850 4800 3850 5150
Wire Wire Line
	4350 5550 3850 5550
Connection ~ 3850 5550
Wire Wire Line
	4350 5750 3850 5750
Wire Wire Line
	3850 5750 3850 6100
Wire Wire Line
	3850 3950 4350 3950
Wire Wire Line
	4350 1850 3900 1850
Wire Wire Line
	3900 1850 3900 1700
Connection ~ 3900 1700
Wire Wire Line
	4350 2050 3850 2050
Wire Wire Line
	3850 2050 3850 2350
Connection ~ 3850 2350
Text HLabel 1450 1200 0    50   Input ~ 0
PLACA_5
Text HLabel 1400 2250 0    50   Input ~ 0
PLACA_4
Text HLabel 1400 3200 0    50   Input ~ 0
PLACA_3
Text HLabel 1400 4100 0    50   Input ~ 0
PLACA_2
Text HLabel 1400 5050 0    50   Input ~ 0
PLACA_1
Text HLabel 1400 6000 0    50   Input ~ 0
PLACA_0
Wire Wire Line
	1450 1200 1600 1200
Wire Wire Line
	1400 2250 1550 2250
Wire Wire Line
	1400 3200 1550 3200
Wire Wire Line
	1400 4100 1550 4100
Wire Wire Line
	1400 5050 1550 5050
Wire Wire Line
	1400 6000 1550 6000
Text HLabel 5800 1950 2    50   Input ~ 0
DIF_5-4
Text HLabel 5800 2850 2    50   Input ~ 0
DIF_4-3
Text HLabel 5800 3850 2    50   Input ~ 0
DIF_3-2
Text HLabel 5800 4700 2    50   Input ~ 0
DIF_2-1
Text HLabel 5800 5650 2    50   Input ~ 0
DIF_1-0
$Comp
L Amplifier_Operational:LM324 U?
U 5 1
P 7900 1450
AR Path="/5E0157B7" Ref="U?"  Part="1" 
AR Path="/5DCC013E/5E0157B7" Ref="U?"  Part="5" 
AR Path="/5DCCFECA/5E0157B7" Ref="U5"  Part="5" 
AR Path="/5DD2F6AD/5E0157B7" Ref="U8"  Part="5" 
F 0 "U8" H 7900 1700 50  0000 C CNN
F 1 "LM324" H 7950 1600 50  0000 C CNN
F 2 "" H 7850 1550 50  0001 C CNN
F 3 "http://www.ti.com/lit/ds/symlink/lm2902-n.pdf" H 7950 1650 50  0001 C CNN
	5    7900 1450
	1    0    0    -1  
$EndComp
$Comp
L Amplifier_Operational:LM324 U?
U 5 1
P 8450 1450
AR Path="/5E0165CA" Ref="U?"  Part="1" 
AR Path="/5DCC013E/5E0165CA" Ref="U?"  Part="5" 
AR Path="/5DCCFECA/5E0165CA" Ref="U6"  Part="5" 
AR Path="/5DD2F6AD/5E0165CA" Ref="U9"  Part="5" 
F 0 "U9" H 8450 1700 50  0000 C CNN
F 1 "LM324" H 8500 1600 50  0000 C CNN
F 2 "" H 8400 1550 50  0001 C CNN
F 3 "http://www.ti.com/lit/ds/symlink/lm2902-n.pdf" H 8500 1650 50  0001 C CNN
	5    8450 1450
	1    0    0    -1  
$EndComp
$Comp
L Amplifier_Operational:LM324 U?
U 5 1
P 9000 1450
AR Path="/5E017669" Ref="U?"  Part="1" 
AR Path="/5DCC013E/5E017669" Ref="U?"  Part="5" 
AR Path="/5DCCFECA/5E017669" Ref="U7"  Part="5" 
AR Path="/5DD2F6AD/5E017669" Ref="U10"  Part="5" 
F 0 "U10" H 9000 1700 50  0000 C CNN
F 1 "LM324" H 9050 1600 50  0000 C CNN
F 2 "" H 8950 1550 50  0001 C CNN
F 3 "http://www.ti.com/lit/ds/symlink/lm2902-n.pdf" H 9050 1650 50  0001 C CNN
	5    9000 1450
	1    0    0    -1  
$EndComp
Text HLabel 7600 1900 0    50   UnSpc ~ 0
GND
Wire Wire Line
	7650 950  7800 950 
Wire Wire Line
	7800 950  7800 1000
Wire Wire Line
	8900 1000 8350 1000
Connection ~ 7800 1000
Wire Wire Line
	7800 1000 7800 1100
Wire Wire Line
	8350 1150 8350 1100
Connection ~ 8350 1000
Wire Wire Line
	8350 1000 7800 1000
Wire Wire Line
	7800 1750 7800 1800
Wire Wire Line
	7800 1900 7600 1900
Wire Wire Line
	8350 1750 8350 1800
Wire Wire Line
	8350 1850 7800 1850
Connection ~ 7800 1850
Wire Wire Line
	7800 1850 7800 1900
Wire Wire Line
	8900 1750 8900 1800
Wire Wire Line
	8900 1850 8350 1850
Connection ~ 8350 1850
$Comp
L Device:R R?
U 1 1
P 1750 1200
AR Path="/5DD2B4CF" Ref="R?"  Part="1" 
AR Path="/5DCC013E/5DD2B4CF" Ref="R?"  Part="1" 
AR Path="/5DCCFECA/5DD2B4CF" Ref="R18"  Part="1" 
AR Path="/5DD2F6AD/5DD2B4CF" Ref="R50"  Part="1" 
F 0 "R50" V 1850 1250 50  0000 R CNN
F 1 "100 kΩ" V 1650 1350 50  0000 R CNN
F 2 "Resistor_SMD:R_1206_3216Metric" V 1680 1200 50  0001 C CNN
F 3 "~" H 1750 1200 50  0001 C CNN
	1    1750 1200
	0    1    -1   0   
$EndComp
$Comp
L Device:R R?
U 1 1
P 4750 1600
AR Path="/5DD2B4E5" Ref="R?"  Part="1" 
AR Path="/5DCC013E/5DD2B4E5" Ref="R?"  Part="1" 
AR Path="/5DCCFECA/5DD2B4E5" Ref="R35"  Part="1" 
AR Path="/5DD2F6AD/5DD2B4E5" Ref="R67"  Part="1" 
F 0 "R67" H 4680 1554 50  0000 R CNN
F 1 "8,2 kΩ" H 4680 1645 50  0000 R CNN
F 2 "Resistor_SMD:R_1206_3216Metric" V 4680 1600 50  0001 C CNN
F 3 "~" H 4750 1600 50  0001 C CNN
	1    4750 1600
	-1   0    0    1   
$EndComp
Text HLabel 7650 950  0    50   Input ~ 0
5V
$Comp
L Device:C C?
U 1 1
P 7550 1450
AR Path="/5E265FA8" Ref="C?"  Part="1" 
AR Path="/5DCCFECA/5E265FA8" Ref="C12"  Part="1" 
AR Path="/5DD2F6AD/5E265FA8" Ref="C15"  Part="1" 
F 0 "C15" H 7600 1550 50  0000 L CNN
F 1 "100 nF" H 7650 1250 50  0000 L CNN
F 2 "Capacitor_SMD:C_1206_3216Metric" H 7588 1300 50  0001 C CNN
F 3 "~" H 7550 1450 50  0001 C CNN
	1    7550 1450
	-1   0    0    -1  
$EndComp
$Comp
L Device:C C?
U 1 1
P 9300 1450
AR Path="/5E26BF0A" Ref="C?"  Part="1" 
AR Path="/5DCCFECA/5E26BF0A" Ref="C14"  Part="1" 
AR Path="/5DD2F6AD/5E26BF0A" Ref="C17"  Part="1" 
F 0 "C17" H 9200 1550 50  0000 L CNN
F 1 "100 nF" H 9200 1200 50  0000 L CNN
F 2 "Capacitor_SMD:C_1206_3216Metric" H 9338 1300 50  0001 C CNN
F 3 "~" H 9300 1450 50  0001 C CNN
	1    9300 1450
	-1   0    0    -1  
$EndComp
$Comp
L Device:C C?
U 1 1
P 8650 1450
AR Path="/5E271CF4" Ref="C?"  Part="1" 
AR Path="/5DCCFECA/5E271CF4" Ref="C13"  Part="1" 
AR Path="/5DD2F6AD/5E271CF4" Ref="C16"  Part="1" 
F 0 "C16" H 8550 1550 50  0000 L CNN
F 1 "100 nF" H 8550 1250 50  0000 L CNN
F 2 "Capacitor_SMD:C_1206_3216Metric" H 8688 1300 50  0001 C CNN
F 3 "~" H 8650 1450 50  0001 C CNN
	1    8650 1450
	-1   0    0    -1  
$EndComp
Wire Wire Line
	9300 1800 8900 1800
Connection ~ 8900 1800
Wire Wire Line
	8900 1800 8900 1850
Wire Wire Line
	9300 1600 9300 1800
Wire Wire Line
	8650 1600 8650 1800
Wire Wire Line
	8650 1800 8350 1800
Connection ~ 8350 1800
Wire Wire Line
	8350 1800 8350 1850
Wire Wire Line
	7550 1600 7550 1800
Wire Wire Line
	7550 1800 7800 1800
Connection ~ 7800 1800
Wire Wire Line
	7800 1800 7800 1850
Wire Wire Line
	7550 1300 7550 1100
Wire Wire Line
	7550 1100 7800 1100
Connection ~ 7800 1100
Wire Wire Line
	7800 1100 7800 1150
Wire Wire Line
	8650 1100 8350 1100
Wire Wire Line
	8650 1100 8650 1300
Connection ~ 8350 1100
Wire Wire Line
	8350 1100 8350 1000
Wire Wire Line
	8900 1000 8900 1100
Wire Wire Line
	9300 1300 9300 1100
Wire Wire Line
	9300 1100 8900 1100
Connection ~ 8900 1100
Wire Wire Line
	8900 1100 8900 1150
$Comp
L Amplifier_Operational:LM324 U?
U 3 1
P 5200 1950
AR Path="/5DD2B4E1" Ref="U?"  Part="1" 
AR Path="/5DCC013E/5DD2B4E1" Ref="U?"  Part="2" 
AR Path="/5DCCFECA/5DD2B4E1" Ref="U6"  Part="3" 
AR Path="/5DD2F6AD/5DD2B4E1" Ref="U9"  Part="3" 
F 0 "U9" H 5300 2250 50  0000 C CNN
F 1 "LM324" H 5300 2150 50  0000 C CNN
F 2 "Package_SO:SOIC-14_3.9x8.7mm_P1.27mm" H 5150 2050 50  0001 C CNN
F 3 "http://www.ti.com/lit/ds/symlink/lm2902-n.pdf" H 5250 2150 50  0001 C CNN
	3    5200 1950
	1    0    0    -1  
$EndComp
$EndSCHEMATC
